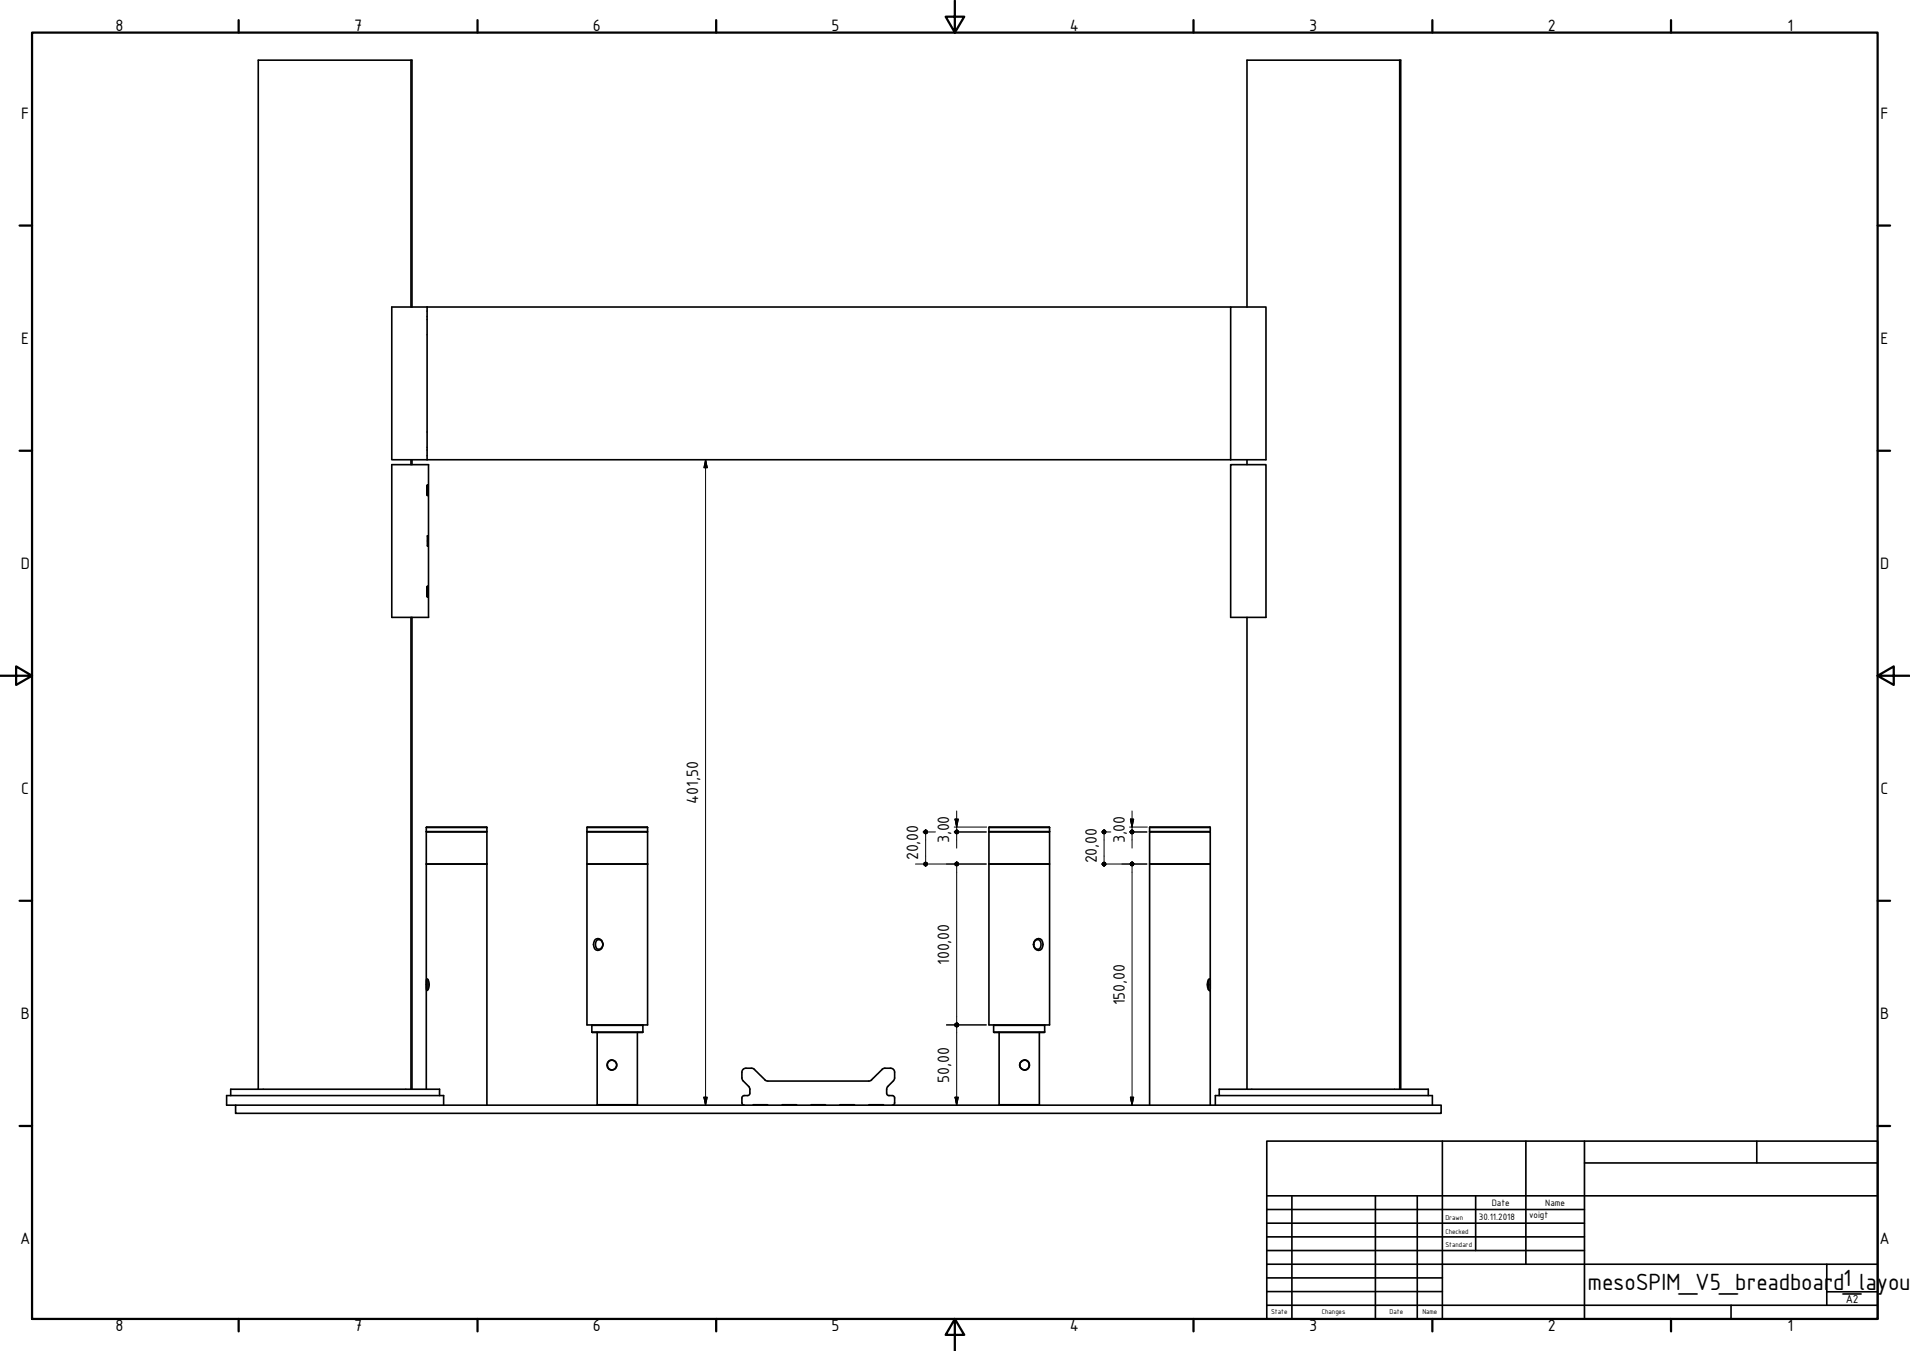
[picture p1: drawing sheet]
<svg xmlns="http://www.w3.org/2000/svg" width="594mm" height="420mm" viewBox="0 0 594 420" stroke-linecap="round" stroke-linejoin="round" font-family="sans-serif">
<!-- layer: Visible (ISO) -->
<g fill="none" stroke="#000" stroke-width=".51">
<path d="M127.8 18.7v76.8M435.4 18.7v320.1M128.1 95.5v-76.8h-47.8v320.1M132.8 95.5v47.5M132.8 95.5h-10.9v47.5h10.9M132.8 95.5h250M382.8 95.5h11v47.5h-11zM387.9 95.5v-76.8h47.8v320.1M121.9 144.5h11.4v47.5h-11.4zM127.8 143v1.5M128.1 143v1.5M132.8 143h250"/>
<path d="M132.9 150.9v3.2zM133.1 150.9v3.2zM382.8 144.5h11v47.5h-11zM387.9 143v1.5M133 166.6v3.2zM127.8 192v146.8M128.1 192v146.8M132.9 182.4v3.3zM133.1 182.4v3.3zM387.9 192v146.8M132.6 257.3h18.8M132.6 258.6h18.8"/>
<path d="M132.6 258.6l.1 .1M132.6 257.3v1.3M151.4 257.3l-.1 1.4M182.6 258.7h18.8v10h-18.8zM182.6 257.3h18.8M182.6 258.6h18.8M182.6 258.6l.1 .1M182.6 257.3v1.3M201.4 257.3l-.1 1.4M307.6 258.7h18.9v10h-18.9zM307.6 257.3v1.3M307.6 257.3h18.9"/>
<path d="M307.6 258.6h18.9M307.6 258.6l.1 .1M326.5 258.6l-.2 .1M326.5 257.3v1.3M357.6 257.3h18.8M357.6 258.6h18.8M357.6 258.6l.1 .1M357.6 257.3v1.3M376.4 258.6l-.1 .1M376.4 257.3v1.3M132.6 268.7v-10h18.8v10M132.6 268.7h18.8"/>
<path d="M132.6 268.7v70.1M151.4 268.7v75M182.6 268.7h18.8v50h-18.8zM307.6 268.7h18.9v50h-18.9zM357.6 268.7v-10h18.8v10M357.6 268.7h18.8M357.6 268.7v75M376.4 268.7v75M185.2 292.2a1.73 1.73 0 0 1 2.2 .6 1.73 1.73 0 0 1-.3 2.3 1.44 1.44 0 0 1-1.8 .3 1.44 1.44 0 0 1-.7-1.7zM185.6 292.5a1.4 1.4 0 0 1 1.8 .6 1.4 1.4 0 0 1-.5 1.8 1.05 1.05 0 0 1-1.3 .1 1.05 1.05 0 0 1-.4-1.3zM321.9 292.7a1.11 1.11 0 0 1 1.4-.3 1.11 1.11 0 0 1 .5 1.3 1.18 1.18 0 0 1-1.2 1.5 1.18 1.18 0 0 1-1.1-1.5zM321.9 292.4a1.44 1.44 0 0 1 1.8-.3 1.44 1.44 0 0 1 .7 1.6 1.48 1.48 0 0 1-1.2 1.8 1.48 1.48 0 0 1-1.7-1.4l.1-1.1z"/>
<path d="M132.7 304.5a1.87 1.87 0 0 1 .7 2.4l-.5 1.1a1.12 1.12 0 0 1-.3-1.4zM133.2 304.8v2.9M184.1 318.9h15.9M184.1 318.9v2.1M184.2 318.7l-.1 .2M199.8 318.7l.2 .2M200 318.9v2.1M309.1 318.9h15.8M309.1 318.9v2.1M309.2 318.7l-.1 .2M324.8 318.7l.1 .2M324.9 318.9v2.1"/>
<path d="M375.9 304.8v2.9M376 304.5h.1a1.07 1.07 0 0 1 .3 1.4v.7a1.12 1.12 0 0 1-.3 1.4 3.1 3.1 0 0 1-.1-3.5zM80.3 338.8h47.5M80.3 338.8h-8.5v1.9M127.8 338.8h8.9v1.9M184.1 321h15.9M185.7 321v22.6M198.3 321.1l-.1 22.5M230.8 333.5v1.8M230.8 335.2l.3 .9M231.1 336.1l1.8 1.8 .3 .9M233.2 338.8l-.2 1.7-1.8 .3-.4 .6"/>
<path d="M234.6 332.6l3.3 3.2 .9 .4h31.4l.9-.4 3.3-3.2M234.7 332.6l-.6-.3-2.1-.1a1.24 1.24 0 0 0-1.2 1.2M275.2 332.2h1.8M275.2 332.2l-.8 .4M275.8 338.8l.2 1.7 1.8 .3 .5 .7M277 332.2a1.24 1.24 0 0 1 1.3 1.2M277.9 336.1l-1.8 1.8-.3 .9M278.3 335.2l-.4 .9M278.3 333.5v1.8M309.1 321h15.8M310.7 321l.1 22.6M323.3 321.1v22.5"/>
<path d="M387.9 338.8h47.5M387.9 338.8h-8.7v1.9M435.4 338.8h8.8v1.9M73.3 343.7h374.9v2.5h-374.9zM73.3 343.7h-2.8v-3h67.5v3M185.7 343.6h12.5M185.7 343.6l.2 .1M198.2 343.6l-.1 .1M230.8 341.5v1.7l.7 .5M234.3 343.7h4.5M243.3 343.7h4.5M252.3 343.7h4.4"/>
<path d="M261.2 343.7h4.5M274.8 343.6l-4.5 .1M278.3 341.5l-.1 1.7-.7 .5M310.8 343.6h12.5M310.8 343.6l.1 .1M323.3 343.6l-.1 .1M378 343.7v-3h67.5v3"/>
<circle cx="190.3" cy="331.2" r="1.54"/>
<circle cx="190.4" cy="331.2" r="1.46"/>
<circle cx="318.7" cy="331.2" r="1.46"/>
<circle cx="318.7" cy="331.2" r="1.54"/>
</g>
<!-- layer: Border (ISO) -->
<g fill="none" stroke="#000" stroke-width=".7">
<path d="M10 10.1h574v400.1h-574zM74.2 6.3v3.8M148.5 6.3v3.8M222.8 6.3v3.8M297 .2v9.9l-2.9-4.9h5.8l-2.9 4.9M371.2 6.3v3.8M445.5 6.3v3.8M519.7 6.3v3.8M6.1 70.1h3.9M584 70.1h3.9M6.1 140.2h3.9M584 140.2h3.9"/>
<path d="M0 210.2h10l-5-3v5.8l5-2.8M584 210.2l5 2.8v-5.8l-5 3h10M6.1 280.1h3.9M584 280.1h3.9M6.1 350.2h3.9M584 350.2h3.9M74.2 410.2v3.9M148.5 410.2v3.9M222.8 410.2v3.9M297 410.2l2.9 4.9h-5.8l2.9-4.9v10M371.2 410.2v3.9M445.5 410.2v3.9"/>
<path d="M519.7 410.2v3.9"/>
</g>
<!-- layer: Title (ISO) -->
<g fill="none" stroke="#000" stroke-width=".51">
<path d="M394 354.9h190v55.3h-190zM448.6 354.9v55.3M474.6 354.9v38.3M492.8 354.9v55.3M546.4 354.9v6.8M394 376.2h98.8M394 371.9h190M401.8 371.9v38.3M427.8 371.9v38.3M440.8 371.9v38.3M459 371.9v17M492.8 361.7h91.2"/>
<path d="M394 380.4h98.8M394 384.7h98.8M394 388.9h98.8M394 393.2h190M394 397.4h54.6M568.2 393.2v12.7M394 405.9h190M394 401.7h54.6M538.4 405.9v4.3M568.2 401.7h15.8"/>
</g>
<!-- layer: Dimension (ISO) -->
<g fill="none" stroke="#000" stroke-width=".31">
<path d="M219.5 143l.5 2.5h-1.1zM219.5 143v200.7M287.1 258.7h3.9M287.9 259.4v8.7M296.8 258.7h10M296.8 257.2h10.1M297.1 254.7h1l-.5 2.5zM297.6 252.2v6.5M297.6 259.4v4.4M342.6 258.7h2.9M343.4 259.4v8.7M351.3 258.7h5.4"/>
<path d="M351.3 257.2h5.6M351.6 254.7h1l-.5 2.5zM352.1 252.2v6.5M352.1 259.4v4.4M284.7 268.7h22.1M297.6 269.3v48.8M342.6 268.7h14.1M352.1 269.3v74.4M294.4 318.7h12.4M297.6 319.4v24.3M218.9 341.2h1.1l-.5 2.5zM297.1 341.2h1l-.5 2.5z"/>
<path d="M351.6 341.2h1l-.5 2.5z"/>
</g>
<g fill="#000" stroke="#000" stroke-width=".31">
<path d="M219.5 143l.5 2.5zM219.5 143l.5 2.5h-1.1zM287.5 258.3l.4-.2-.6 .6zM287.3 258.7l.6-.6-.4 1.1zM287.9 258.1v1.3l-.4-.2zM287.9 258.1l.5 1.1-.5 .2zM287.9 258.1l.6 .6-.1 .5zM287.9 258.1l.5 .2 .1 .4zM287.9 258.1l.5 .2zM297.1 254.7l.5 2.5zM297.1 254.7h1l-.5 2.5zM297.1 258.3l.5-.2-.7 .6z"/>
<path d="M296.9 258.7l.7-.6-.5 1.1zM297.6 258.1v1.3l-.5-.2zM297.6 258.1l.4 1.1-.4 .2zM297.6 258.1l.6 .6-.2 .5zM297.6 258.1l.4 .2 .2 .4zM297.6 258.1l.4 .2zM343 258.3l.4-.2-.6 .6zM342.8 258.7l.6-.6-.4 1.1zM343.4 258.1v1.3l-.4-.2zM343.4 258.1l.5 1.1-.5 .2zM343.4 258.1l.6 .6-.1 .5zM343.4 258.1l.5 .2 .1 .4z"/>
<path d="M343.4 258.1l.5 .2zM351.6 254.7l.5 2.5zM351.6 254.7h1l-.5 2.5zM351.7 258.3l.4-.2-.6 .6zM351.5 258.7l.6-.6-.4 1.1zM352.1 258.1v1.3l-.4-.2zM352.1 258.1l.5 1.1-.5 .2zM352.1 258.1l.6 .6-.1 .5zM352.1 258.1l.5 .2 .1 .4zM352.1 258.1l.5 .2zM288.5 268.7l-.1 .5-.5 .1zM288.4 268.3l.1 .4-.6 .6z"/>
<path d="M287.9 268.1l.5 .2-.5 1zM287.5 268.3l.4-.2v1.2zM287.5 268.3l.4 1-.6-.6zM287.3 268.7l.6 .6-.4-.1zM287.5 269.2l.4 .1zM297.1 268.3l.5-.2-.7 .6zM297.6 268.1l-.5 1.1-.2-.5zM297.6 268.1v1.2l-.5-.1zM297.6 268.1l.4 1.1-.4 .1zM297.6 268.1l.6 .6-.2 .5zM297.6 268.1l.4 .2 .2 .4zM297.6 268.1l.4 .2z"/>
<path d="M344 268.7l-.1 .5-.5 .1zM343.9 268.3l.1 .4-.6 .6zM343.4 268.1l.5 .2-.5 1zM343 268.3l.4-.2v1.2zM343 268.3l.4 1-.6-.6zM342.8 268.7l.6 .6-.4-.1zM343 269.2l.4 .1zM351.7 268.3l.4-.2-.6 .6zM352.1 268.1l-.4 1.1-.2-.5zM352.1 268.1v1.2l-.4-.1zM352.1 268.1l.5 1.1-.5 .1zM352.1 268.1l.6 .6-.1 .5z"/>
<path d="M352.1 268.1l.5 .2 .1 .4zM352.1 268.1l.5 .2zM297.1 318.3l.5-.2-.7 .6zM297.6 318.1l-.5 1.1-.2-.5zM297.6 318.1v1.3l-.5-.2zM297.6 318.1l.4 1.1-.4 .2zM297.6 318.1l.6 .6-.2 .5zM297.6 318.1l.4 .2 .2 .4zM297.6 318.1l.4 .2zM297.6 319.4l.6-.7-.2 .5zM298 318.3l.2 .4-.6 .7zM297.6 318.1l.4 .2-.4 1.1z"/>
<path d="M297.1 318.3l.5-.2v1.3zM297.1 318.3l.5 1.1-.7-.7zM296.9 318.7l.7 .7-.5-.2zM297.1 319.2l.5 .2zM218.9 341.2l.6 2.5zM218.9 341.2h1.1l-.5 2.5zM297.1 341.2l.5 2.5zM297.1 341.2h1l-.5 2.5zM351.6 341.2l.5 2.5zM351.6 341.2h1l-.5 2.5z"/>
</g>
<g font-size="7.9">
<text x="493.8" y="401.3">mesoSPIM_V5_breadboar</text>
<text x="570.2" y="401.3">d1_layout</text>
</g>
<g font-size="5.5">
<text x="35.9" y="9.8">8</text>
<text x="110.2" y="9.8">7</text>
<text x="184.4" y="9.8">6</text>
<text x="258.6" y="9.8">5</text>
<text x="332.7" y="9.8">4</text>
<text x="407.2" y="9.8">3</text>
<text x="481.4" y="9.8">2</text>
<text x="556" y="9.8">1</text>
<text x="6.6" y="36.9">F</text>
<text x="584.9" y="36.9">F</text>
<text x="6.6" y="106.9">E</text>
<text x="584.9" y="106.9">E</text>
<text x="6.5" y="176.9">D</text>
<text x="584.8" y="176.9">D</text>
<text x="6.6" y="246.9">C</text>
<text x="217.2" y="249.9" transform="rotate(-90 217.2 249.9)">401,50</text>
<text x="584.9" y="246.9">C</text>
<text x="295.3" y="262.2" transform="rotate(-90 295.3 262.2)">3,00</text>
<text x="349.8" y="262.2" transform="rotate(-90 349.8 262.2)">3,00</text>
<text x="285.6" y="267.6" transform="rotate(-90 285.6 267.6)">20,00</text>
<text x="341.1" y="268.5" transform="rotate(-90 341.1 268.5)">20,00</text>
<text x="295.3" y="300.1" transform="rotate(-90 295.3 300.1)">100,00</text>
<text x="6.5" y="316.9">B</text>
<text x="349.8" y="312.6" transform="rotate(-90 349.8 312.6)">150,00</text>
<text x="584.8" y="316.9">B</text>
<text x="295.3" y="336.7" transform="rotate(-90 295.3 336.7)">50,00</text>
<text x="6.3" y="386.9">A</text>
<text x="584.6" y="386.9">A</text>
<text x="35.9" y="414.1">8</text>
<text x="110.2" y="414.1">7</text>
<text x="184.4" y="414.1">6</text>
<text x="258.6" y="414.1">5</text>
<text x="332.7" y="414.1">4</text>
<text x="407.2" y="414.1">3</text>
<text x="481.4" y="414.1">2</text>
<text x="556" y="414.1">1</text>
</g>
<text font-size="3.9" x="574.1" y="405.1">A2</text>
<g font-size="3.1">
<text x="464" y="375.1">Date</text>
<text x="480.6" y="375.1">Name</text>
<text x="460" y="379.4">30.11.2018</text>
<text x="475.6" y="378.8">voigt</text>
</g>
<g font-size="2.3">
<text x="449.6" y="379.4">Drawn</text>
<text x="449.6" y="383.6">Checked</text>
<text x="449.6" y="387.9">Standard</text>
<text x="395.4" y="408.8">State</text>
<text x="411.1" y="408.5">Changes</text>
<text x="432.2" y="408.8">Date</text>
<text x="442.4" y="408.8">Name</text>
</g>
</svg>
